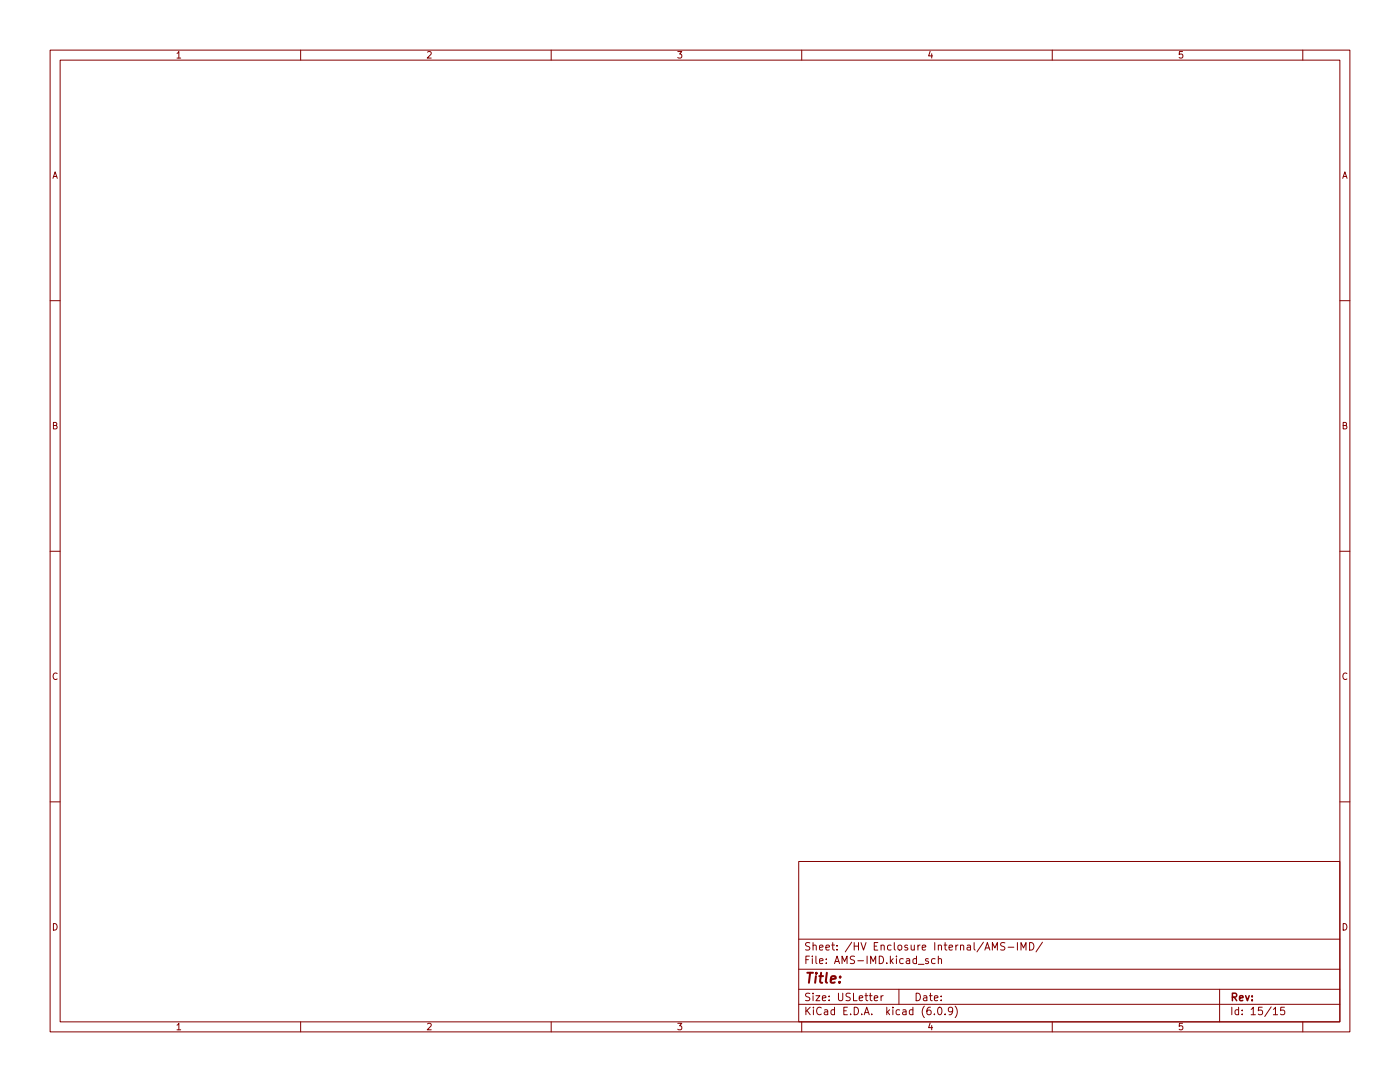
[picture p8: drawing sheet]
<svg xmlns="http://www.w3.org/2000/svg" width="279mm" height="216mm" viewBox="0 0 279 216" stroke-linecap="round" stroke-linejoin="round" font-family="sans-serif">
<g fill="none" stroke="#840000" stroke-width=".2">
<path d="M10 10h259.4v195.9h-259.4zM12 12h255.4v191.9h-255.4zM60 10v2M110 10v2M160 10v2M210 10v2M260 10v2M10 60h2M267.4 60h2M10 110h2M267.4 110h2M10 160h2"/>
<path d="M267.4 160h2M159.4 171.9h108v32h-108zM159.4 197.4h108M159.4 193.4h108M159.4 187.4h108M174.5 199.2l.7-.2-.1-.3h-.4l-.2 .2v.7h.6M175.8 198.7v1M176.3 198.7l-.5 .3M179.4 197.4v3M185.3 191.4l-.4-.1-.2 .2 .1 .2 .5 .2v.3h-.6M186.6 191.4l-.4-.1-.3 .3 .1 .6h.6M187.3 191.4l.2-.1 .3 .1 .1 .9"/>
<path d="M187.3 190.8v1.5M198 189.6v-1.5l.5 1 .5-1v1.5M200.5 188.1h-.5l-.3 .3 .1 .3 .7 .3v.4l-.2 .2-.6-.1M201.2 189h1.1M203 188.1v1.5M203.8 189.6v-1.5l.5 1 .5-1v1.5M205.5 188.1a.76 .76 0 0 1 .8 .7 .76 .76 0 0 1-.8 .8zM208 188l-1.2 1.9M243.4 197.4v6.5M60 203.9v2M110 203.9v2M159.4 200.4h108"/>
<path d="M160 203.9v2M186.5 202.3v.2M187.3 201h.2a.8 .8 0 0 1 .5 .7 .8 .8 0 0 1-.5 .8 1 1 0 0 1-.2-1.5zM188.6 202.3v.2M190.1 201.6l-.3 .3h-.3l-.2-.3 .1-.6h.4l.2 .1a.99 .99 0 0 1-.3 1.4h-.3M190.6 200.8a1.72 1.72 0 0 1 0 2.2M210 203.9v2M254.1 201.4l.4-.4v1.5M254.1 202.5h.9M256.3 201h-.7l-.1 .7 .3-.2 .5 .1 .1 .2-.1 .5-.2 .2-.6-.2M260 203.9v2"/>
</g>
<text font-size="2.8" fill="#840000" x="160.4" y="196.2">Title:</text>
<g font-size="2.1" fill="#840000">
<text x="160.4" y="189.7">Sheet: /HV Enclosure Internal/AMS-IMD/</text>
<text x="160.4" y="192.4">File: AMS-IMD.kicad_sch</text>
<text x="160.4" y="202.5">KiCad E.D.A. kicad (6.0.9)</text>
<text x="160.4" y="199.7">Size: USLetter</text>
<text x="182.4" y="199.7">Date:</text>
<text x="245.4" y="199.7">Rev:</text>
<text x="245.4" y="202.5">Id: 15/15</text>
</g>
<g font-size="1.8" fill="#840000">
<text x="35" y="11.6">1</text>
<text x="85" y="11.6">2</text>
<text x="135" y="11.6">3</text>
<text x="185" y="11.6">4</text>
<text x="235" y="11.6">5</text>
<text x="10.3" y="35.6">A</text>
<text x="267.7" y="35.6">A</text>
<text x="10.3" y="85.7">B</text>
<text x="267.7" y="85.7">B</text>
<text x="10.3" y="135.6">C</text>
<text x="267.7" y="135.6">C</text>
<text x="10.3" y="185.7">D</text>
<text x="267.7" y="185.7">D</text>
<text x="35" y="205.6">1</text>
<text x="85" y="205.6">2</text>
<text x="135" y="205.6">3</text>
<text x="185" y="205.6">4</text>
<text x="235" y="205.6">5</text>
</g>
</svg>
